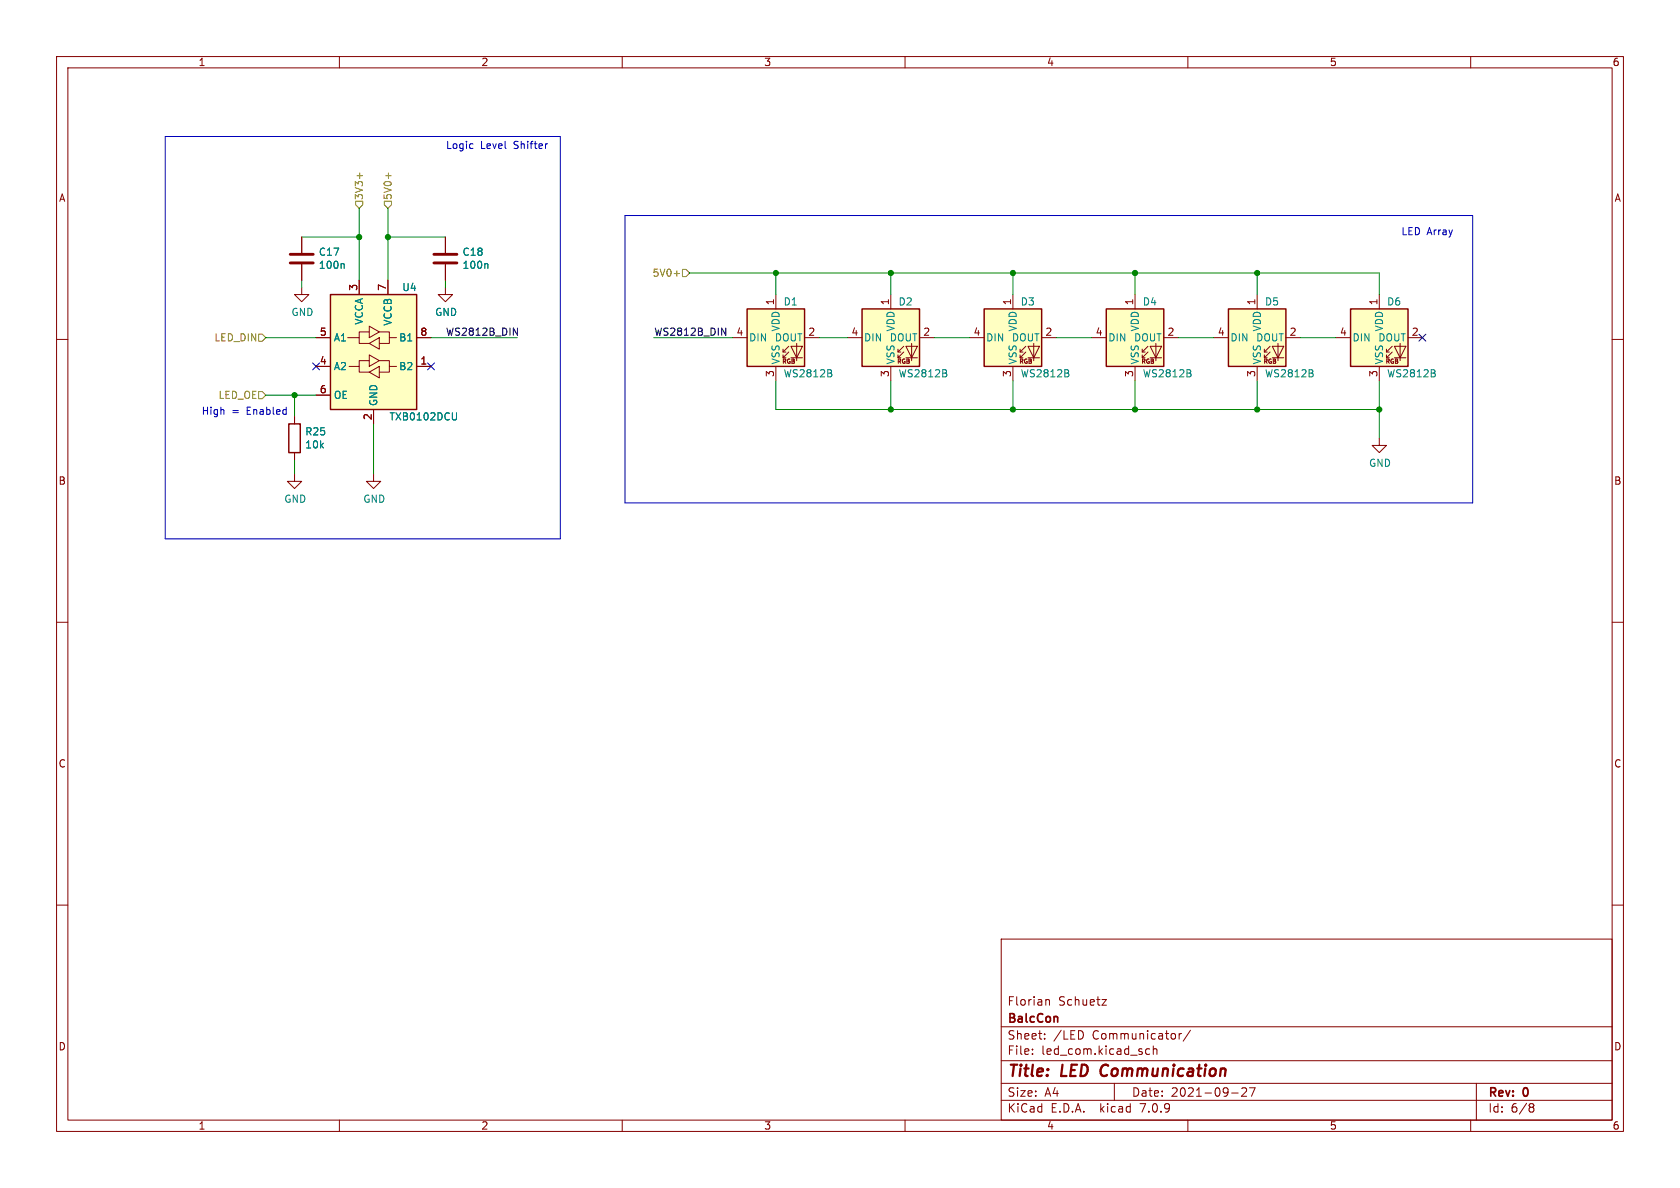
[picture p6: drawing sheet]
<svg xmlns="http://www.w3.org/2000/svg" width="297mm" height="210mm" viewBox="0 0 297 210" stroke-linecap="round" stroke-linejoin="round" font-family="sans-serif">
<g fill="none" stroke="#840000" stroke-width=".18">
<path d="M10 10h277v190h-277zM12 12h273v186h-273zM60 10v2M110 10v2M160 10v2M210 10v2M260 10v2M10 60h2M53.3 50.8v1.3h1.3l-1.3 1.2-1.2-1.2h1.2M53.3 41.9v2.8M53.3 46.7v2.8M55.9 59.7h2.5"/>
<path d="M61.5 59.7h2v1h1.8M63.5 49.5v2.6M65.3 58.7h-1.8v1M65.3 57.7l1.8 1-1.8 1zM67.1 58.7h1.7v1h1.3M68.6 49.5v2.6M68.8 59.7v1h-1.7M73.7 59.7h2.5M78.7 50.8v1.3h1.3l-1.3 1.2-1.2-1.2h1.2M78.7 41.9v2.8M78.7 46.7v2.8M129.5 59.7h2.6"/>
<path d="M137.2 52.1v2.5M142.2 59.7h2.6M149.9 59.7h2.5M157.5 52.1v2.5M162.6 59.7h2.5M171.4 59.7h2.6M179.1 52.1v2.5M184.1 59.7h2.6M193 59.7h2.6M200.7 52.1v2.5M205.7 59.7h2.6M214.6 59.7h2.6"/>
<path d="M222.2 52.1v2.5M227.3 59.7h2.6M236.2 59.7h2.6M243.8 52.1v2.5M248.9 59.7h2.6M285 60h2M52.1 73.7v1.2M55.9 64.8h2.5M55.9 69.9h2.5M61.7 64.8h1.8v1h1.8M65.3 63.8h-1.8v1M65.3 62.7l1.8 1.1-1.8 1z"/>
<path d="M65.3 65.8l1.8-1v2zM65.3 60.7l1.8-1v2zM66 72.4v2.5M67.1 63.8h1.7v1h1.3M68.8 64.8v1h-1.7M73.7 64.8h2.5M137.2 64.8v2.5M138.4 63.2h.5M138.4 62.2h.5M139.4 62.2l-1 1v-.5M139.4 61.2l-1 1v-.5M139.8 61.2h2.1l-1.1 2z"/>
<path d="M139.8 63.2h2.1M140.8 60.7v3.1M157.5 64.8v2.5M158.7 63.2h.6M158.7 62.2h.6M159.8 62.2l-1.1 1v-.5M159.8 61.2l-1.1 1v-.5M160.1 61.2h2.1l-1 2zM160.1 63.2h2.1M161.2 60.7v3.1M179.1 64.8v2.5M180.3 63.2h.5"/>
<path d="M180.3 62.2h.5M181.4 62.2l-1.1 1v-.5M181.4 61.2l-1.1 1v-.5M181.7 61.2h2.1l-1 2zM181.7 63.2h2.1M182.8 60.7v3.1M200.7 64.8v2.5M201.9 63.2h.5M201.9 62.2h.5M202.9 62.2l-1 1v-.5M202.9 61.2l-1 1v-.5M203.3 61.2h2.1l-1.1 2z"/>
<path d="M203.3 63.2h2.1M204.3 60.7v3.1M222.2 64.8v2.5M223.5 63.2h.5M223.5 62.2h.5M224.5 62.2l-1 1v-.5M224.5 61.2l-1 1v-.5M224.9 61.2h2l-1 2zM224.9 63.2h2M225.9 60.7v3.1M243.8 77.5v1.2h1.3l-1.3 1.3-1.2-1.3h1.2M243.8 64.8v2.5"/>
<path d="M245.1 63.2h.5M245.1 62.2h.5M246.1 62.2l-1 1v-.5M246.1 61.2l-1 1v-.5M246.5 61.2h2l-1 2zM246.5 63.2h2M247.5 60.7v3.1M52.1 83.8v1.3h1.2l-1.2 1.3-1.3-1.3h1.3M52.1 80v1.3M66 83.8v1.3h1.3l-1.3 1.3-1.2-1.3h1.2M10 110h2M285 110h2"/>
<path d="M10 160h2M285 160h2M177 166h108v32h-108zM185 176.8h.5v.9M194.8 176.7h.8l-.8 1h.8M60 198v2M110 198v2M160 198v2M177 194.5h108M177 191.5h108M177 187.5h108M177 181.5h108"/>
<path d="M182.5 186.3v.1M182.5 185.5v.1M184.7 183.6v.1M184.7 182.8v.1M191.5 182.6v.7M197 191.5v3M203.2 185.5l-.4-.1-.3 .3v.4l.2 .2h.5M203.9 185.5l.2-.1 .4 .1v.9M203.9 184.9v1.5M208.5 182.7v1M208.9 182.7l-.3 .1-.1 .2M210 198v2"/>
<path d="M210.5 182.1l-1.3 2M217.7 193.2h1.2M219.5 192.4l.6-.1 .2 .1 .1 .3-.9 1.1h.9M220.9 192.3h1l-.7 1.5M260 198v2M261 191.5v6.5M270.6 195.1h.3l.3 .3-.3 .3M270.6 195.7h.3M270.9 195.7l.2 .2 .1 .4-.3 .3h-.3"/>
</g>
<path d="M194.8 188.5a1.27 1.27 0 0 0 0 1.6" fill="none" stroke="#840000" stroke-width=".4"/>
<path d="M51.3 46.5h4.1M51.3 45h4.1M76.7 46.5h4.1M76.7 45h4.1" fill="none" stroke="#840000" stroke-width=".51"/>
<g fill="none" stroke="#008484" stroke-width=".18">
<path d="M60.7 46.6l.1 .2v.6M86.1 46.6l.1 .2v.6M80.7 73v1l-.1 .2h-.4M146.9 66l.2 .2-.2 .4M146.9 65.5v.3M167.3 66l.1 .2-.1 .4M167.3 65.5v.3M188.9 66l.1 .2-.1 .4M188.9 65.5v.3M210.4 66l.2 .2-.2 .4M210.4 65.5v.3M232 66l.2 .2-.2 .4"/>
<path d="M232 65.5v.3M253.6 66l.1 .2-.1 .4M253.6 65.5v.3"/>
</g>
<g fill="#ffffc2" stroke="#ffffc2" stroke-width=".18">
<path d="M58.4 52.1h15.3v20.3h-15.3z"/>
<path d="M174 54.6h10.1v10.2h-10.1z"/>
<path d="M152.4 54.6h10.2v10.2h-10.2z"/>
<path d="M217.2 54.6h10.1v10.2h-10.1z"/>
<path d="M132.1 54.6h10.1v10.2h-10.1z"/>
<path d="M238.8 54.6h10.1v10.2h-10.1z"/>
<path d="M195.6 54.6h10.1v10.2h-10.1z"/>
</g>
<path d="M58.4 52.1h15.3v20.3h-15.3zM132.1 54.6h10.1v10.2h-10.1zM152.4 54.6h10.2v10.2h-10.2zM174 54.6h10.1v10.2h-10.1zM195.6 54.6h10.1v10.2h-10.1zM217.2 54.6h10.1v10.2h-10.1zM238.8 54.6h10.1v10.2h-10.1zM51.1 74.9h2v5.1h-2z" fill="none" stroke="#840000" stroke-width=".25"/>
<path d="M62.9 35.6h1.2v.6l-.6 .6-.6-.6zM63.6 30.6v.9M67.9 35.6h1.3v.6l-.6 .6-.7-.6zM68.7 30.6v.9M45.7 59.1h.7l.6 .6-.6 .6h-.7zM119.2 48.4h.9M120.6 47.6h.7l.6 .7-.6 .6h-.7zM45.7 69.2h.7l.6 .7-.6 .6h-.7z" fill="none" stroke="#848400" stroke-width=".18"/>
<path d="M90.8 58l.7 1.3v-1.3M127.6 58l.7 1.3v-1.3" fill="none" stroke="#000" stroke-width=".18"/>
<path d="M29.2 24.1h69.9v71.2h-69.9zM83.5 25.4l.1 .1M83.6 26.2l-.1 .1M96.8 25.4l-.2 .1M110.5 38.1h149.8v50.8h-149.8z" fill="none" stroke="#0000c2" stroke-width=".18"/>
<g fill="none" stroke="#008400" stroke-width=".18">
<path d="M63.5 36.8v12.7M68.6 36.8v12.7M47 59.7h8.9M53.3 41.9h10.2M53.3 49.5v1.3M68.6 41.9h10.1M76.2 59.7h15.2M78.7 49.5v1.3M115.6 59.7h13.9M121.9 48.3h121.9v3.8M137.2 48.3v3.8M144.8 59.7h5.1"/>
<path d="M157.5 48.3v3.8M165.1 59.7h6.3M179.1 48.3v3.8M186.7 59.7h6.3M200.7 48.3v3.8M208.3 59.7h6.3M222.2 48.3v3.8M229.9 59.7h6.3M47 69.9h8.9M52.1 69.9v3.8M66 74.9v8.9M137.2 67.3v5.1h106.6"/>
<path d="M157.5 67.3v5.1M179.1 67.3v5.1M200.7 67.3v5.1M222.2 67.3v5.1M243.8 67.3v10.2M52.1 81.3v2.5"/>
</g>
<path d="M250.9 59.1l1.2 1.2M252.1 59.1l-1.2 1.2M55.3 64.2l1.2 1.2M56.5 64.2l-1.2 1.2M75.6 64.2l1.2 1.2M76.8 64.2l-1.2 1.2" fill="none" stroke="#000084" stroke-width=".18"/>
<g fill="#008400" stroke="#008400" stroke-width=".18">
<circle cx="200.7" cy="72.4" r=".46"/>
<circle cx="222.2" cy="72.4" r=".46"/>
<circle cx="243.8" cy="72.4" r=".46"/>
<circle cx="222.2" cy="48.3" r=".46"/>
<circle cx="200.7" cy="48.3" r=".46"/>
<circle cx="179.1" cy="72.4" r=".46"/>
<circle cx="157.5" cy="72.4" r=".46"/>
<circle cx="179.1" cy="48.3" r=".46"/>
<circle cx="157.5" cy="48.3" r=".46"/>
<circle cx="52.1" cy="69.9" r=".46"/>
<circle cx="68.6" cy="41.9" r=".46"/>
<circle cx="137.2" cy="48.3" r=".46"/>
<circle cx="63.5" cy="41.9" r=".46"/>
</g>
<g font-size="2.8" fill="#840000">
<text x="178" y="190.9">Title:</text>
<text x="187.7" y="190.9">LED</text>
<text x="195.4" y="190.9">Communication</text>
</g>
<g font-size="2.1" fill="#840000">
<text x="178" y="178">Florian</text>
<text x="187.1" y="178">Schuetz</text>
<text x="178" y="184">Sheet:</text>
<text x="178" y="181.2">BalcCon</text>
<text x="186.2" y="184">/LED</text>
<text x="193.2" y="184">Communicator/</text>
<text x="178" y="186.7">File:</text>
<text x="184.1" y="186.7">led_com.kicad_sch</text>
<text x="178" y="196.9">KiCad</text>
<text x="178" y="194.1">Size:</text>
<text x="184.7" y="194.1">A4</text>
<text x="185.7" y="196.9">E.D.A.</text>
<text x="194.6" y="196.9">kicad</text>
<text x="200" y="194.1">Date:</text>
<text x="201.8" y="196.9">7.0.9</text>
<text x="207" y="194.1">2021-09-27</text>
<text x="263" y="194.3">Rev:</text>
<text x="263" y="196.9">Id:</text>
<text x="267.1" y="196.9">6/8</text>
<text x="269.4" y="194.3">0</text>
</g>
<g font-size="1.8" fill="#840000">
<text x="35" y="11.9">1</text>
<text x="85" y="11.9">2</text>
<text x="135" y="11.9">3</text>
<text x="185" y="11.9">4</text>
<text x="235" y="11.9">5</text>
<text x="285" y="11.9">6</text>
<text x="10.3" y="35.9">A</text>
<text x="285.3" y="35.9">A</text>
<text x="63.2" y="51.5" transform="rotate(-90 63.2 51.5)">3</text>
<text x="68.3" y="51.5" transform="rotate(-90 68.3 51.5)">7</text>
<text x="56.4" y="59.4">5</text>
<text x="74.2" y="59.4">8</text>
<text x="130.1" y="59.4">4</text>
<text x="136.9" y="54" transform="rotate(-90 136.9 54)">1</text>
<text x="142.8" y="59.4">2</text>
<text x="150.4" y="59.4">4</text>
<text x="157.2" y="54" transform="rotate(-90 157.2 54)">1</text>
<text x="163.1" y="59.4">2</text>
<text x="172" y="59.4">4</text>
<text x="178.8" y="54" transform="rotate(-90 178.8 54)">1</text>
<text x="184.7" y="59.4">2</text>
<text x="193.6" y="59.4">4</text>
<text x="200.4" y="54" transform="rotate(-90 200.4 54)">1</text>
<text x="206.3" y="59.4">2</text>
<text x="215.2" y="59.4">4</text>
<text x="222" y="54" transform="rotate(-90 222 54)">1</text>
<text x="227.9" y="59.4">2</text>
<text x="236.8" y="59.4">4</text>
<text x="243.6" y="54" transform="rotate(-90 243.6 54)">1</text>
<text x="249.5" y="59.4">2</text>
<text x="56.4" y="64.5">4</text>
<text x="74.2" y="64.5">1</text>
<text x="56.4" y="69.6">6</text>
<text x="136.9" y="66.7" transform="rotate(-90 136.9 66.7)">3</text>
<text x="157.2" y="66.7" transform="rotate(-90 157.2 66.7)">3</text>
<text x="178.8" y="66.7" transform="rotate(-90 178.8 66.7)">3</text>
<text x="200.4" y="66.7" transform="rotate(-90 200.4 66.7)">3</text>
<text x="222" y="66.7" transform="rotate(-90 222 66.7)">3</text>
<text x="243.6" y="66.7" transform="rotate(-90 243.6 66.7)">3</text>
<text x="65.8" y="74.4" transform="rotate(-90 65.8 74.4)">2</text>
<text x="10.3" y="85.9">B</text>
<text x="285.3" y="85.9">B</text>
<text x="10.3" y="135.9">C</text>
<text x="285.3" y="135.9">C</text>
<text x="10.3" y="185.9">D</text>
<text x="285.3" y="185.9">D</text>
<text x="35" y="199.9">1</text>
<text x="85" y="199.9">2</text>
<text x="135" y="199.9">3</text>
<text x="185" y="199.9">4</text>
<text x="235" y="199.9">5</text>
<text x="285" y="199.9">6</text>
</g>
<g font-size="1.8" fill="#0000c2">
<text x="78.7" y="26.4">Logic</text>
<text x="84.9" y="26.4">Level</text>
<text x="90.9" y="26.4">Shifter</text>
<text x="247.6" y="41.7">LED Array</text>
<text x="35.6" y="73.4">High</text>
<text x="41" y="73.4">=</text>
<text x="43.7" y="73.4">Enabled</text>
</g>
<g font-size="1.8" fill="#848400">
<text x="64.4" y="35.5" transform="rotate(-90 64.4 35.5)">3V3+</text>
<text x="69.4" y="35.5" transform="rotate(-90 69.4 35.5)">5V0+</text>
<text x="115.3" y="49.1">5V0+</text>
<text x="37.8" y="60.6">LED_DIN</text>
<text x="38.5" y="70.7">LED_OE</text>
</g>
<g font-size="1.8" fill="#008484">
<text x="56.3" y="47.7">100n</text>
<text x="56.3" y="45.4">C17</text>
<text x="81.7" y="47.7">100n</text>
<text x="81.7" y="45.4">C18</text>
<text x="71" y="51.7">U4</text>
<text x="51.4" y="56.1">GND</text>
<text x="64.4" y="57.5" transform="rotate(-90 64.4 57.5)">VCCA</text>
<text x="69.4" y="57.7" transform="rotate(-90 69.4 57.7)">VCCB</text>
<text x="76.8" y="56.1">GND</text>
<text x="138" y="58.7" transform="rotate(-90 138 58.7)">VDD</text>
<text x="138.4" y="54.2">D1</text>
<text x="158.3" y="58.7" transform="rotate(-90 158.3 58.7)">VDD</text>
<text x="158.8" y="54.2">D2</text>
<text x="179.9" y="58.7" transform="rotate(-90 179.9 58.7)">VDD</text>
<text x="180.3" y="54.2">D3</text>
<text x="201.5" y="58.7" transform="rotate(-90 201.5 58.7)">VDD</text>
<text x="201.9" y="54.2">D4</text>
<text x="223.1" y="58.7" transform="rotate(-90 223.1 58.7)">VDD</text>
<text x="223.5" y="54.2">D5</text>
<text x="244.7" y="58.7" transform="rotate(-90 244.7 58.7)">VDD</text>
<text x="245.1" y="54.2">D6</text>
<text x="58.9" y="65.6">A2</text>
<text x="58.9" y="60.6">A1</text>
<text x="70.5" y="65.6">B2</text>
<text x="70.5" y="60.6">B1</text>
<text x="132.3" y="60.6">DIN</text>
<text x="136.9" y="60.6">DOUT</text>
<text x="138" y="64.5" transform="rotate(-90 138 64.5)">VSS</text>
<text x="152.7" y="60.6">DIN</text>
<text x="157.2" y="60.6">DOUT</text>
<text x="158.3" y="64.5" transform="rotate(-90 158.3 64.5)">VSS</text>
<text x="174.2" y="60.6">DIN</text>
<text x="178.8" y="60.6">DOUT</text>
<text x="179.9" y="64.5" transform="rotate(-90 179.9 64.5)">VSS</text>
<text x="195.8" y="60.6">DIN</text>
<text x="200.4" y="60.6">DOUT</text>
<text x="201.5" y="64.5" transform="rotate(-90 201.5 64.5)">VSS</text>
<text x="217.4" y="60.6">DIN</text>
<text x="222" y="60.6">DOUT</text>
<text x="223.1" y="64.5" transform="rotate(-90 223.1 64.5)">VSS</text>
<text x="239" y="60.6">DIN</text>
<text x="243.6" y="60.6">DOUT</text>
<text x="244.7" y="64.5" transform="rotate(-90 244.7 64.5)">VSS</text>
<text x="58.9" y="70.7">OE</text>
<text x="66.9" y="71.9" transform="rotate(-90 66.9 71.9)">GND</text>
<text x="138.4" y="66.9">WS2812B</text>
<text x="158.8" y="66.9">WS2812B</text>
<text x="180.3" y="66.9">WS2812B</text>
<text x="201.9" y="66.9">WS2812B</text>
<text x="223.5" y="66.9">WS2812B</text>
<text x="245.1" y="66.9">WS2812B</text>
<text x="53.9" y="77.2">R25</text>
<text x="68.8" y="74.5">TXB0102DCU</text>
<text x="53.9" y="79.5">10k</text>
<text x="241.9" y="82.7">GND</text>
<text x="50.2" y="89.1">GND</text>
<text x="64.1" y="89.1">GND</text>
</g>
<g font-size="1.8">
<text x="78.7" y="59.4">WS2812B_DIN</text>
<text x="115.6" y="59.4">WS2812B_DIN</text>
</g>
<g font-size="1.1" fill="#840000">
<text x="138.2" y="64.5">RGB</text>
<text x="158.5" y="64.5">RGB</text>
<text x="180.1" y="64.5">RGB</text>
<text x="201.7" y="64.5">RGB</text>
<text x="223.2" y="64.5">RGB</text>
<text x="244.8" y="64.5">RGB</text>
</g>
</svg>
